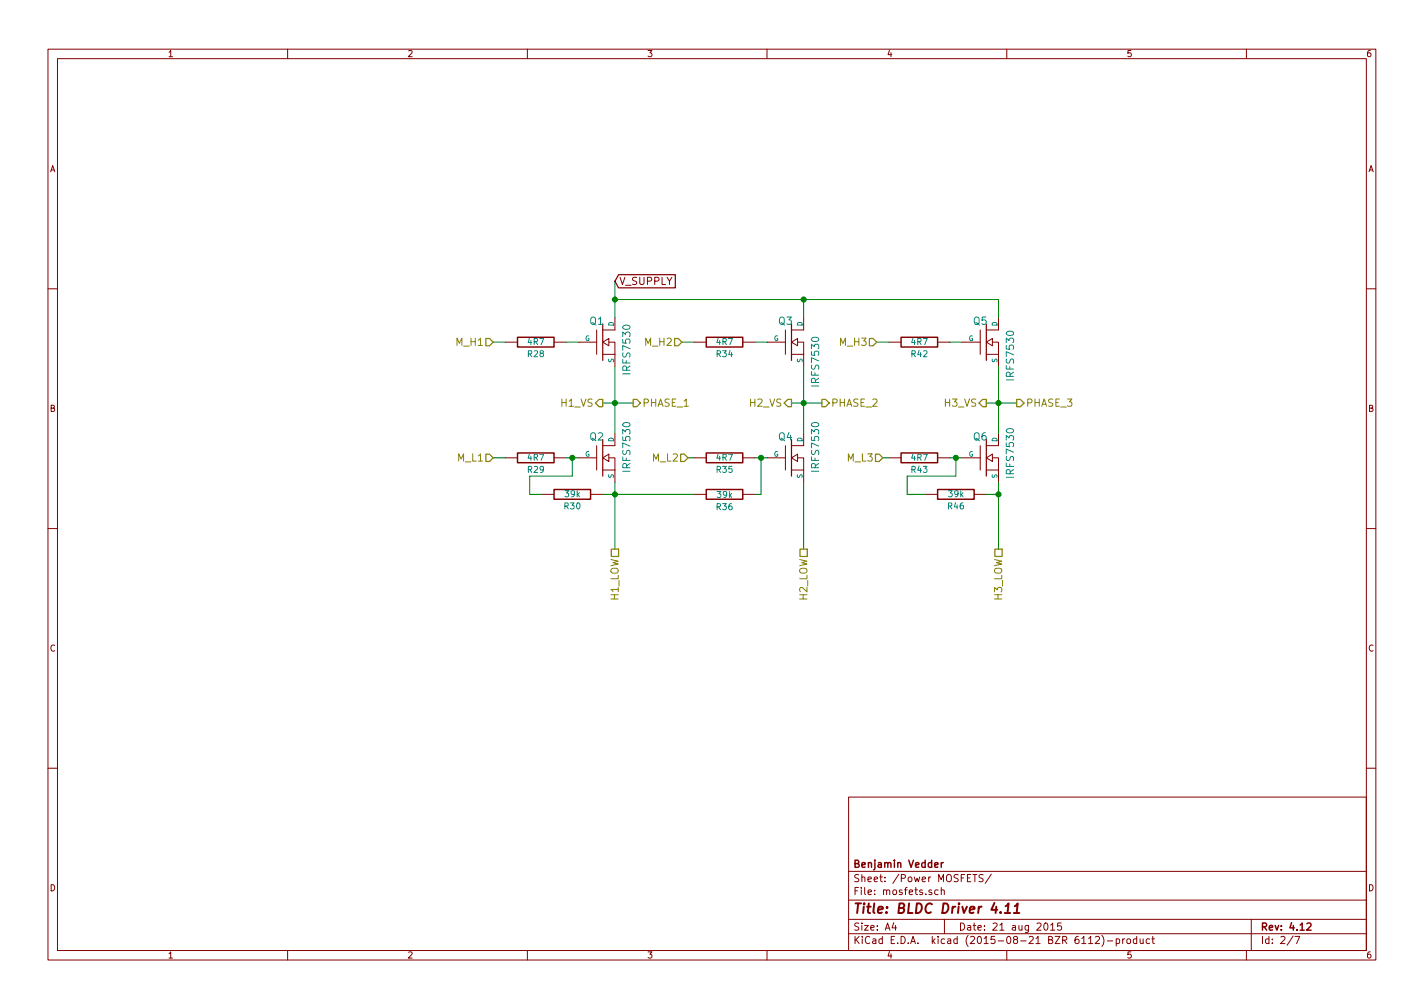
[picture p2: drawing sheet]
<svg xmlns="http://www.w3.org/2000/svg" width="297mm" height="210mm" viewBox="0 0 297 210" stroke-linecap="round" stroke-linejoin="round" font-family="sans-serif">
<g fill="none" stroke="#840000" stroke-width=".21">
<path d="M10 10.3h277v189.9h-277zM12 12.2h273v186.1h-273zM60 10.3v1.9M110 10.3v1.9M160 10.3v1.9M210 10.3v1.9M260 10.3v1.9M10 60.2h2M105.4 71.4h2.5M115.6 71.4h2.5M120.6 71.4h3.9M124.5 68.8v5.1"/>
<path d="M125.7 71.4l1.3-.8v1.5zM125.7 73.9h2.6M127 71.4h1.3v2.5M128.3 66.3v2.5h-2.6M128.3 73.9v2.5M144.8 71.4h2.5M154.9 71.4h2.6M160 71.4h3.8M163.8 68.8v5.1M165.1 71.4l1.3-.8v1.5zM165.1 73.9h2.5M166.4 71.4h1.2v2.5"/>
<path d="M167.6 66.3v2.5h-2.5M167.6 73.9v2.5M185.4 71.4h2.6M195.6 71.4h2.5M200.7 71.4h3.8M204.5 68.8v5.1M205.7 71.4l1.3-.8v1.5zM205.7 73.9h2.6M207 71.4h1.3v2.5M208.3 66.3v2.5h-2.6M208.3 73.9v2.5M285 60.2h2"/>
<path d="M105.4 95.5h2.5M115.6 95.5h2.5M120.6 95.5h3.9M124.5 93v5M125.7 95.5l1.3-.8v1.6zM125.7 98h2.6M127 95.5h1.3v2.5M128.3 90.4v2.6h-2.6M128.3 98v2.6M144.8 95.5h2.5M154.9 95.5h2.6M160 95.5h3.8"/>
<path d="M163.8 93v5M165.1 95.5l1.3-.8v1.6zM165.1 98h2.5M166.4 95.5h1.2v2.5M167.6 90.4v2.6h-2.5M167.6 98v2.6M185.4 95.5h2.6M195.6 95.5h2.5M200.7 95.5h3.8M204.5 93v5M205.7 95.5l1.3-.8v1.6zM205.7 98h2.6"/>
<path d="M207 95.5h1.3v2.5M208.3 90.4v2.6h-2.6M208.3 98v2.6M10 110.3h2M113 103.1h2.6M123.2 103.1h2.5M144.8 103.1h2.5M154.9 103.1h2.6M193 103.1h2.6M203.2 103.1h2.5M285 110.3h2M10 160.2h2"/>
<path d="M177 166.3h108v32h-108zM285 160.2h2M60 198.3v1.9M110 198.3v1.9M160 198.3v1.9M177 194.8h108M177 191.8h108M177 187.8h108M177 181.8h108M186.4 192.5l-.3 1h.9M186.8 193v1M194.3 185.7l-.3-.1-.2 .2v.2l.5 .2v.3h-.5"/>
<path d="M195.7 185.7l-.5-.1-.2 .3v.6l.2 .1 .5-.1M196.3 185.7l.2-.1 .4 .1 .1 .9M196.3 185.1v1.5M197 191.8v3M202.9 182.4h.9M203.4 182.4v1.5M205.1 182.5l-.6-.1-.3 .3 .1 .3 .7 .4v.4l-.2 .1-.6-.1M206.8 182.3l-1.3 2M210 198.3v1.9M218 192.6l.1-.1a.8 .8 0 0 1 .5 .8 .8 .8 0 0 1-.5 .7 .97 .97 0 0 1-.1-1.4zM219.2 193l.4-.5v1.5M219.2 194h.8"/>
<path d="M221.4 192.5h-.8v.7h.7l.1 .2v.5l-.2 .1-.6-.1M227.1 195.8l.4-.5v1.5M227.1 196.8h.8M228.5 195.5l.6-.2 .3 .5-1 1h1M229.8 195.1a1.71 1.71 0 0 1 0 2.3M231 196.3h1.1M232.8 195.9l.5-.1 .3 .3-.2 .6h-.6M232.8 195.8v1.5M234.2 195.8v1M234.6 195.8l-.4 .3M235.1 196l.2-.2 .5 .2v.5l-.1 .2-.4 .1-.2-.1zM237.1 195.9l-.4-.1-.3 .3 .1 .6 .2 .1 .4-.1"/>
<path d="M237.1 195.3v1.5M237.8 195.8l.1 .9 .4 .1 .2-.1M238.5 195.8v1M239.8 195.9l-.4-.1-.3 .3 .1 .6 .2 .1 .4-.1M240.3 195.8h.5M240.5 195.3v1.3l.3 .2M260 198.3v1.9M261 191.8v6.5M269.7 195.2l-1.2 2M270.1 195.3h1l-.6 1.5"/>
</g>
<path d="M107.9 70.4h7.7v2h-7.7zM147.3 70.4h7.6v2h-7.6zM188 70.4h7.6v2h-7.6zM107.9 94.5h7.7v2h-7.7zM147.3 94.5h7.6v2h-7.6zM188 94.5h7.6v2h-7.6zM115.6 102.1h7.6v2h-7.6zM147.3 102.1h7.6v2h-7.6zM195.6 102.1h7.6v2h-7.6zM196.3 179.9v1M196.8 179.9l-.5 .3M272.6 192.7l.6-.2 .3 .5-1 1h1" fill="none" stroke="#840000" stroke-width=".3"/>
<path d="M209.6 190.4h1.1M209.8 189l.6-.6-.2 2M211.5 190.4h1.1M211.7 189l.6-.6-.2 2" fill="none" stroke="#840000" stroke-width=".41"/>
<path d="M129 57.3h11.9v2.7h-11.9l-.7-1.3zM125.7 67.6v7.6M165.1 67.6v7.6M205.7 67.6v7.6M125.7 91.7v7.6M165.1 91.7v7.6M205.7 91.7v7.6" fill="none" stroke="#840000" stroke-width=".25"/>
<g fill="none" stroke="#008400" stroke-width=".21">
<path d="M128.3 58.7v7.6M102.9 71.4h2.5M118.1 71.4h2.5M128.3 76.4v14M128.3 62.5h80v3.8M142.2 71.4h2.6M157.5 71.4h2.5M167.6 62.5v3.8M167.6 76.4v14M182.9 71.4h2.5M198.1 71.4h2.6M208.3 76.4v14"/>
<path d="M102.9 95.5h2.5M118.1 95.5h2.5M119.4 95.5v3.8h-8.9v3.8h2.5M125.7 84.1h6.4M143.5 95.5h1.3M157.5 95.5h2.5M158.7 95.5v7.6h-1.2M165.1 84.1h6.3M184.1 95.5h1.3M198.1 95.5h2.6M199.4 95.5v3.8h-10.2v3.8h3.8M205.7 84.1h6.4"/>
<path d="M125.7 103.1h19.1M128.3 100.6v13.9M167.6 100.6v13.9M205.7 103.1h2.6M208.3 100.6v13.9"/>
</g>
<g fill="#008400" stroke="#008400" stroke-width=".25">
<circle cx="167.6" cy="62.5" r=".51"/>
<circle cx="208.3" cy="84.1" r=".51"/>
<circle cx="167.6" cy="84.1" r=".51"/>
<circle cx="128.3" cy="84.1" r=".51"/>
<circle cx="128.3" cy="62.5" r=".51"/>
<circle cx="199.4" cy="95.5" r=".51"/>
<circle cx="208.3" cy="103.1" r=".51"/>
<circle cx="128.3" cy="103.1" r=".51"/>
<circle cx="158.8" cy="95.5" r=".51"/>
<circle cx="119.4" cy="95.5" r=".51"/>
</g>
<g fill="none" stroke="#848400" stroke-width=".25">
<path d="M101.3 70.6h.8l.8 .8-.8 .7h-.8zM140.7 70.6h.8l.7 .8-.7 .7h-.8zM181.4 70.6h.7l.8 .8-.8 .7h-.7zM101.3 94.7h.8l.8 .8-.8 .8h-.8zM125 83.3h.7v1.5h-.7l-.8-.7zM132.1 83.3h.7l.8 .8-.8 .7h-.7zM142 94.7h.7l.8 .8-.8 .8h-.7zM164.3 83.3h.8v1.5h-.8l-.7-.7zM171.4 83.3h.8l.8 .8-.8 .7h-.8zM182.6 94.7h.8l.7 .8-.7 .8h-.8zM205 83.3h.7v1.5h-.7l-.8-.7zM212.1 83.3h.8l.7 .8-.7 .7h-.8z"/>
<path d="M127.5 114.5h1.5v1.6h-1.5zM166.9 114.5h1.5v1.6h-1.5zM207.5 114.5h1.5v1.6h-1.5z"/>
</g>
<text font-size="2.8" fill="#840000" x="178" y="190.5">Title: BLDC Driver 4.11</text>
<g font-size="2.1" fill="#840000">
<text x="129.2" y="59.4">V_SUPPLY</text>
<text x="178" y="184">Sheet: /Power MOSFETS/</text>
<text x="178" y="181">Benjamin Vedder</text>
<text x="178" y="186.7">File: mosfets.sch</text>
<text x="178" y="196.9">KiCad E.D.A. kicad (2015-08-21 BZR 6112)-product</text>
<text x="178" y="194.1">Size: A4</text>
<text x="200" y="194.1">Date: 21 aug 2015</text>
<text x="263" y="194.1">Rev: 4.12</text>
<text x="263" y="196.9">Id: 2/7</text>
</g>
<g font-size="2.1" fill="#008484">
<text x="123.1" y="67.7">Q1</text>
<text x="162.4" y="67.7">Q3</text>
<text x="203.1" y="67.7">Q5</text>
<text x="131.5" y="77.7" transform="rotate(-90 131.5 77.7)">IRFS7530</text>
<text x="170.9" y="80.3" transform="rotate(-90 170.9 80.3)">IRFS7530</text>
<text x="211.5" y="79" transform="rotate(-90 211.5 79)">IRFS7530</text>
<text x="123.1" y="91.9">Q2</text>
<text x="162.4" y="91.9">Q4</text>
<text x="203.1" y="91.9">Q6</text>
<text x="131.5" y="98" transform="rotate(-90 131.5 98)">IRFS7530</text>
<text x="170.9" y="98" transform="rotate(-90 170.9 98)">IRFS7530</text>
<text x="211.5" y="99.3" transform="rotate(-90 211.5 99.3)">IRFS7530</text>
</g>
<g font-size="2.1" fill="#848400">
<text x="95.3" y="72.1">M_H1</text>
<text x="134.6" y="72.1">M_H2</text>
<text x="175.3" y="72.1">M_H3</text>
<text x="117.1" y="84.8">H1_VS</text>
<text x="134" y="84.8">PHASE_1</text>
<text x="156.4" y="84.8">H2_VS</text>
<text x="173.4" y="84.8">PHASE_2</text>
<text x="197.1" y="84.8">H3_VS</text>
<text x="214" y="84.8">PHASE_3</text>
<text x="95.5" y="96.3">M_L1</text>
<text x="136.1" y="96.3">M_L2</text>
<text x="176.8" y="96.3">M_L3</text>
<text x="129" y="125.3" transform="rotate(-90 129 125.3)">H1_LOW</text>
<text x="168.4" y="125.3" transform="rotate(-90 168.4 125.3)">H2_LOW</text>
<text x="209" y="125.3" transform="rotate(-90 209 125.3)">H3_LOW</text>
</g>
<g font-size="1.8" fill="#840000">
<text x="35" y="11.9">1</text>
<text x="85" y="11.9">2</text>
<text x="135" y="11.9">3</text>
<text x="185" y="11.9">4</text>
<text x="235" y="11.9">5</text>
<text x="285" y="11.9">6</text>
<text x="10.4" y="35.9">A</text>
<text x="285.4" y="35.9">A</text>
<text x="10.4" y="85.9">B</text>
<text x="285.4" y="85.9">B</text>
<text x="10.4" y="135.9">C</text>
<text x="285.4" y="135.9">C</text>
<text x="10.4" y="185.9">D</text>
<text x="285.4" y="185.9">D</text>
<text x="35" y="199.9">1</text>
<text x="85" y="199.9">2</text>
<text x="135" y="199.9">3</text>
<text x="185" y="199.9">4</text>
<text x="235" y="199.9">5</text>
<text x="285" y="199.9">6</text>
</g>
<g font-size="1.8" fill="#008484">
<text x="110.1" y="71.9">4R7</text>
<text x="149.5" y="71.9">4R7</text>
<text x="190.1" y="71.9">4R7</text>
<text x="110.1" y="74.5">R28</text>
<text x="149.5" y="74.5">R34</text>
<text x="190.1" y="74.5">R42</text>
<text x="110.1" y="98.6">R29</text>
<text x="110.1" y="96.1">4R7</text>
<text x="149.5" y="98.6">R35</text>
<text x="149.5" y="96.1">4R7</text>
<text x="190.1" y="98.6">R43</text>
<text x="190.1" y="96.1">4R7</text>
<text x="117.8" y="106.2">R30</text>
<text x="117.9" y="103.7">39k</text>
<text x="149.5" y="106.4">R36</text>
<text x="149.7" y="103.8">39k</text>
<text x="197.8" y="106.2">R46</text>
<text x="197.9" y="103.7">39k</text>
</g>
<g font-size="1.4" fill="#008484">
<text x="122" y="71.1">G</text>
<text x="128" y="68.1" transform="rotate(-90 128 68.1)">D</text>
<text x="161.4" y="71.1">G</text>
<text x="167.4" y="68.1" transform="rotate(-90 167.4 68.1)">D</text>
<text x="202" y="71.1">G</text>
<text x="208" y="68.1" transform="rotate(-90 208 68.1)">D</text>
<text x="128" y="75.6" transform="rotate(-90 128 75.6)">S</text>
<text x="167.4" y="75.6" transform="rotate(-90 167.4 75.6)">S</text>
<text x="208" y="75.6" transform="rotate(-90 208 75.6)">S</text>
<text x="122" y="95.2">G</text>
<text x="128" y="92.2" transform="rotate(-90 128 92.2)">D</text>
<text x="161.4" y="95.2">G</text>
<text x="167.4" y="92.2" transform="rotate(-90 167.4 92.2)">D</text>
<text x="202" y="95.2">G</text>
<text x="208" y="92.2" transform="rotate(-90 208 92.2)">D</text>
<text x="128" y="99.8" transform="rotate(-90 128 99.8)">S</text>
<text x="167.4" y="99.8" transform="rotate(-90 167.4 99.8)">S</text>
<text x="208" y="99.8" transform="rotate(-90 208 99.8)">S</text>
</g>
</svg>
